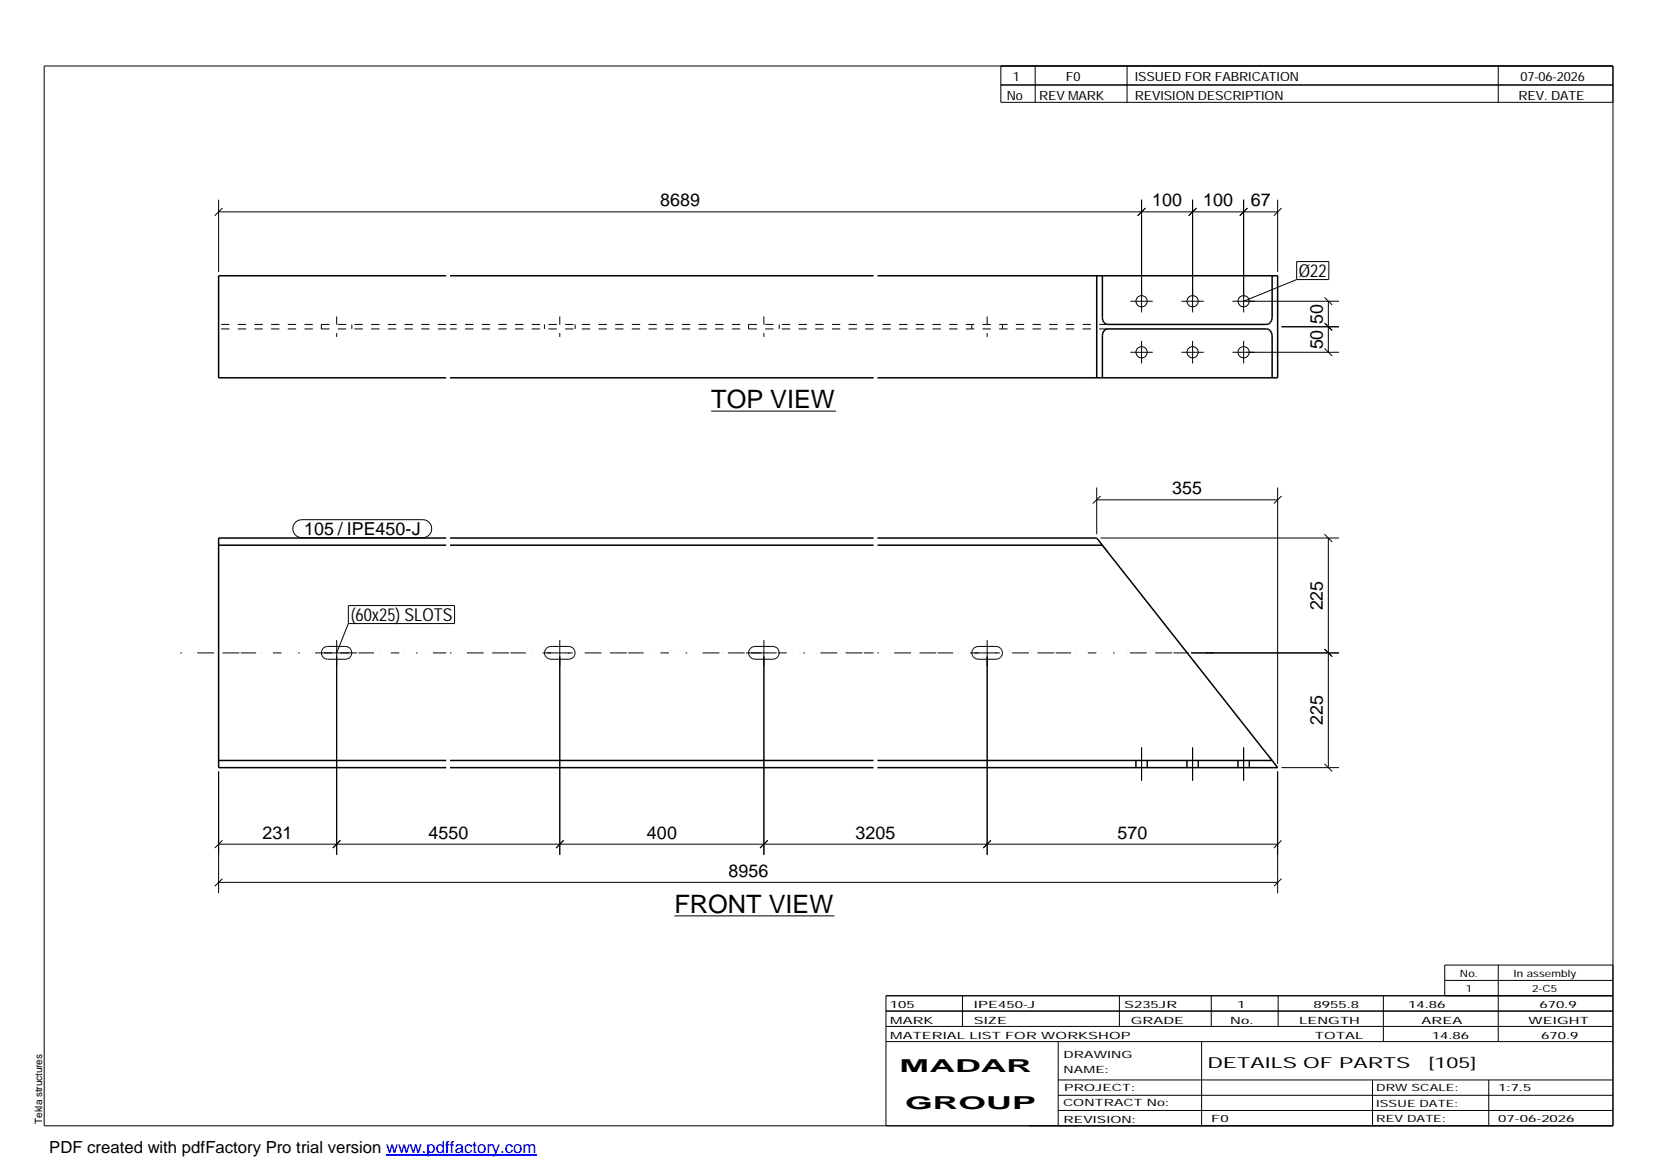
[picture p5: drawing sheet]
<svg xmlns="http://www.w3.org/2000/svg" width="420mm" height="297mm" viewBox="0 0 420 297" stroke-linecap="round" stroke-linejoin="round" font-family="sans-serif">
<g fill="none" stroke="#000" stroke-width=".25">
<path d="M11.2 16.7h398.3v269.1h-398.3zM254.1 16.7v9.3h155.4M262.8 16.7v9.3M286.1 16.7v9.3M380.4 16.7v9.3M254.1 21.6h155.4M55.5 50.7v18.3M55.5 53.8h268.9M56.5 52.8l-2 2M289.8 50.7v28.6M290.8 52.8l-2 2M302.8 50.7v28.6"/>
<path d="M303.7 52.8l-1.9 2M315.7 50.7v28.6M316.7 52.8l-2 2M324.4 50.7v18.3M325.3 52.8l-1.9 2M287 76.5h5.7M299.9 76.5h5.7M312.9 76.5h27M329.2 66.4h8.2v4.6h-8.2zM329.2 71l-13.5 5.5M336.3 75.5l1.9 1.9M337.2 76.5v12.9"/>
<path d="M287 89.4h5.7M289.8 86.6v5.7M299.9 89.4h5.7M302.8 86.6v5.7M312.9 89.4h27M315.7 86.6v5.7M325.3 83h14.6M336.3 88.5l1.9 1.9M336.3 82l1.9 1.9-1.7-1.7M180.6 104.4h31.6M75 132.6l.8-.5 .8-.2h30.7a2.29 2.29 0 0 1 2.3 2.3 2.29 2.29 0 0 1-2.3 2.3h-30.7a2.27 2.27 0 0 1-2.1-1.4 2.27 2.27 0 0 1 .5-2.5zM278.4 126.9h46"/>
<path d="M278.4 123.8v11.8M279.4 136.6h60.5M279.4 125.9l-1.9 1.9M324.4 123.8v70.1M325.3 125.9l-1.9 1.9M336.3 135.6l1.9 2M337.2 136.6v58.3M88.4 153.7h27v4.6h-27zM88.4 158.3l-2.9 7.5M82 164.6l1.2-.5h4.5a1.63 1.63 0 0 1 1.6 1.6 1.63 1.63 0 0 1-1.6 1.7h-4.5a1.65 1.65 0 0 1-1.5-1.1 1.65 1.65 0 0 1 .3-1.7zM82.2 165.8h6.5M85.5 162.5v54.5"/>
<path d="M138.7 164.6l1.2-.5h4.5a1.63 1.63 0 0 1 1.6 1.6 1.63 1.63 0 0 1-1.6 1.7h-4.5a1.62 1.62 0 0 1-1.6-1 1.62 1.62 0 0 1 .4-1.8zM138.9 165.8h6.5M142.1 162.5v54.5M190.5 164.6l1.2-.5h4.5a1.63 1.63 0 0 1 1.6 1.6 1.63 1.63 0 0 1-1.6 1.7h-4.5a1.62 1.62 0 0 1-1.5-1 1.62 1.62 0 0 1 .3-1.8zM190.7 165.8h6.5M193.9 162.5v54.5M247.2 164.6l1.1-.5h4.6a1.63 1.63 0 0 1 1.6 1.6 1.63 1.63 0 0 1-1.6 1.7h-4.6a1.65 1.65 0 0 1-1.5-1.1 1.65 1.65 0 0 1 .4-1.7zM247.4 165.8h6.4M250.6 162.5v54.5M302.4 165.8h37.5M336.3 164.8l1.9 1.9M55.5 195.9v30.9"/>
<path d="M288.4 193.1v1.8M289.8 189.8v8.4M291.3 193.1v1.8M301.3 193.1v1.8M302.8 189.8v8.4M304.2 193.1v1.8M314.3 193.1v1.8M315.7 189.8v8.4M317.2 193.1v1.8M324.4 195.9v30.9M325.3 194.9h14.6M336.3 193.9l1.9 2"/>
<path d="M55.5 214.3h268.9M56.5 213.3l-2 2M86.4 213.3l-1.9 2M143.1 213.3l-1.9 2M194.9 213.3l-1.9 2M251.5 213.3l-1.9 2M325.3 213.3l-1.9 2M55.5 224h268.9M56.5 223.1l-2 1.9M171.2 232.5h40.6M325.3 223.1l-1.9 1.9M224.9 256.7h184.6"/>
<path d="M244.3 252.8v7.8M284.2 252.8v7.8M307.5 252.8v7.8M324.5 252.8v7.8M351.2 252.8v11.6M366.8 248.9h42.7M380.4 245v19.4M409.5 245h-42.7v7.8M409.5 252.8h-184.6v33M224.9 264.4h184.6M224.9 260.6h184.6M268.6 264.4v21.4"/>
<path d="M268.6 274.2h140.9M268.6 278.1h140.9M305.1 264.4v21.4M348.4 274.2v11.6M378 274.2v11.6M268.6 281.9h140.9"/>
<circle cx="289.8" cy="76.5" r="1.43"/>
<circle cx="302.8" cy="76.5" r="1.43"/>
<circle cx="315.7" cy="76.5" r="1.43"/>
<circle cx="289.8" cy="89.4" r="1.43"/>
<circle cx="302.8" cy="89.4" r="1.43"/>
<circle cx="315.7" cy="89.4" r="1.43"/>
</g>
<g fill="none" stroke="#000" stroke-width=".38">
<path d="M113.3 70h-57.8v25.9h57.8M114.3 70h107.5M222.8 70h101.6v25.9h-101.6M278.4 70v25.9M279.9 70v10.7a1.55 1.55 0 0 0 1.3 1.7h40.4a1.63 1.63 0 0 0 1.4-1.7v-10.7M114.3 95.9h107.5M279.9 95.9v-10.7a1.55 1.55 0 0 1 1.3-1.7h40.4a1.63 1.63 0 0 1 1.4 1.7v10.7M55.5 138.4h57.8M113.3 136.6h-57.8v58.3h57.8M114.3 136.6h107.5M114.3 138.4h107.5M222.8 136.6h55.6l1.5 1.8"/>
<path d="M222.8 138.4h57.1M279.9 138.4l43.1 54.7M55.5 193.1h57.8M114.3 193.1h107.5M114.3 194.9h107.5M222.8 193.1h100.2M323 193.1l1.4 1.8h-101.6"/>
</g>
<g fill="none" stroke="#000" stroke-width=".25" stroke-dasharray="2.1 2.1" stroke-linecap="butt">
<path d="M81.6 82.4v1.1M85.5 80.3v5.2M89.3 82.4v1.1M113.3 83.5h-57.8M113.3 82.4h-57.8M138.2 82.4v1.1M142.1 80.3v5.2M146 82.4v1.1M190 82.4v1.1M193.9 80.3v5.2M197.8 82.4v1.1M221.8 83.5h-107.5"/>
<path d="M221.8 82.4h-107.5M246.7 82.4v1.1M250.6 80.3v5.2M254.5 82.4v1.1M281.2 83.5h-58.4M281.2 82.4h-58.4M281.2 140.1l-1.2-1.6M323 193.1l-.9-1"/>
</g>
<path d="M45.8 165.8h67.5M114.3 165.8h107.5M222.8 165.8h88.3" fill="none" stroke="#000" stroke-width=".25" stroke-dasharray=".4 3.2 0 .7 1.4 0 2.8 .7 0 1.4 1.4 0 2.8" stroke-linecap="butt"/>
<path d="M98 293.3h38.2" fill="none" stroke="#00f" stroke-width=".3"/>
<g font-size="6.4">
<text x="180.6" y="103.7">TOP VIEW</text>
<text x="171.2" y="231.8">FRONT VIEW</text>
</g>
<g font-size="4.5">
<text x="167.6" y="52.4">8689</text>
<text x="292.5" y="52.4">100</text>
<text x="305.5" y="52.4">100</text>
<text x="317.5" y="52.4">67</text>
<text x="329.8" y="70.4">Ø22</text>
<text x="335.9" y="82.2" transform="rotate(-90 335.9 82.2)">50</text>
<text x="335.9" y="88.7" transform="rotate(-90 335.9 88.7)">50</text>
<text x="297.6" y="125.5">355</text>
<text x="77.2" y="135.9">105 / IPE450-J</text>
<text x="335.9" y="155" transform="rotate(-90 335.9 155)">225</text>
<text x="89" y="157.7">(60x25) SLOTS</text>
<text x="335.9" y="184.1" transform="rotate(-90 335.9 184.1)">225</text>
<text x="66.7" y="212.9">231</text>
<text x="108.8" y="212.9">4550</text>
<text x="164.3" y="212.9">400</text>
<text x="217.2" y="212.9">3205</text>
<text x="283.7" y="212.9">570</text>
<text x="184.9" y="222.6">8956</text>
<text x="228.4" y="272.3">MADAR</text>
<text x="229.8" y="281.6">GROUP</text>
</g>
<text font-size="4.2" x="12.5" y="292.7">PDF created with pdfFactory Pro trial version www.pdffactory.com</text>
<g font-size="3.9">
<text x="306.5" y="271.3">DETAILS OF PARTS</text>
<text x="362.7" y="271.3">[105]</text>
</g>
<g font-size="3.2">
<text x="257.1" y="20.5">1</text>
<text x="270.6" y="20.5">F0</text>
<text x="288.1" y="20.5">ISSUED FOR FABRICATION</text>
<text x="386" y="20.5">07-06-2026</text>
<text x="255.6" y="25.5">No</text>
<text x="263.8" y="25.5">REV MARK</text>
<text x="288.1" y="25.5">REVISION DESCRIPTION</text>
<text x="385.5" y="25.5">REV. DATE</text>
</g>
<g font-size="2.5">
<text x="370.6" y="247.9">No.</text>
<text x="372.1" y="251.8">1</text>
<text x="384.3" y="247.9">In assembly</text>
<text x="389" y="251.8">2-C5</text>
<text x="225.9" y="255.9">105</text>
<text x="247.3" y="255.9">IPE450-J</text>
<text x="285.4" y="255.9">S235JR</text>
<text x="314.1" y="255.9">1</text>
<text x="333.5" y="255.9">8955.8</text>
<text x="357.5" y="255.9">14.86</text>
<text x="390.8" y="255.9">670.9</text>
<text x="226" y="263.7">MATERIAL LIST FOR WORKSHOP</text>
<text x="226" y="259.9">MARK</text>
<text x="247.2" y="259.9">SIZE</text>
<text x="287.1" y="259.9">GRADE</text>
<text x="312.3" y="259.9">No.</text>
<text x="329.8" y="259.9">LENGTH</text>
<text x="333.8" y="263.7">TOTAL</text>
<text x="360.9" y="259.9">AREA</text>
<text x="363.5" y="263.7">14.86</text>
<text x="388.1" y="259.9">WEIGHT</text>
<text x="391.3" y="263.7">670.9</text>
<text x="270" y="268.5">DRAWING</text>
<text x="270" y="272.5">NAME:</text>
<text x="269.9" y="280.9">CONTRACT No:</text>
<text x="270.2" y="277">PROJECT:</text>
<text x="349.4" y="277.1">DRW SCALE:</text>
<text x="349.4" y="281">ISSUE DATE:</text>
<text x="380.4" y="277.1">1:7.5</text>
<text x="10.7" y="285.4" transform="rotate(-90 10.7 285.4)">Tekla structures</text>
<text x="270" y="285">REVISION:</text>
<text x="307.5" y="284.8">F0</text>
<text x="349.4" y="284.8">REV DATE:</text>
<text x="380.4" y="284.8">07-06-2026</text>
</g>
</svg>
